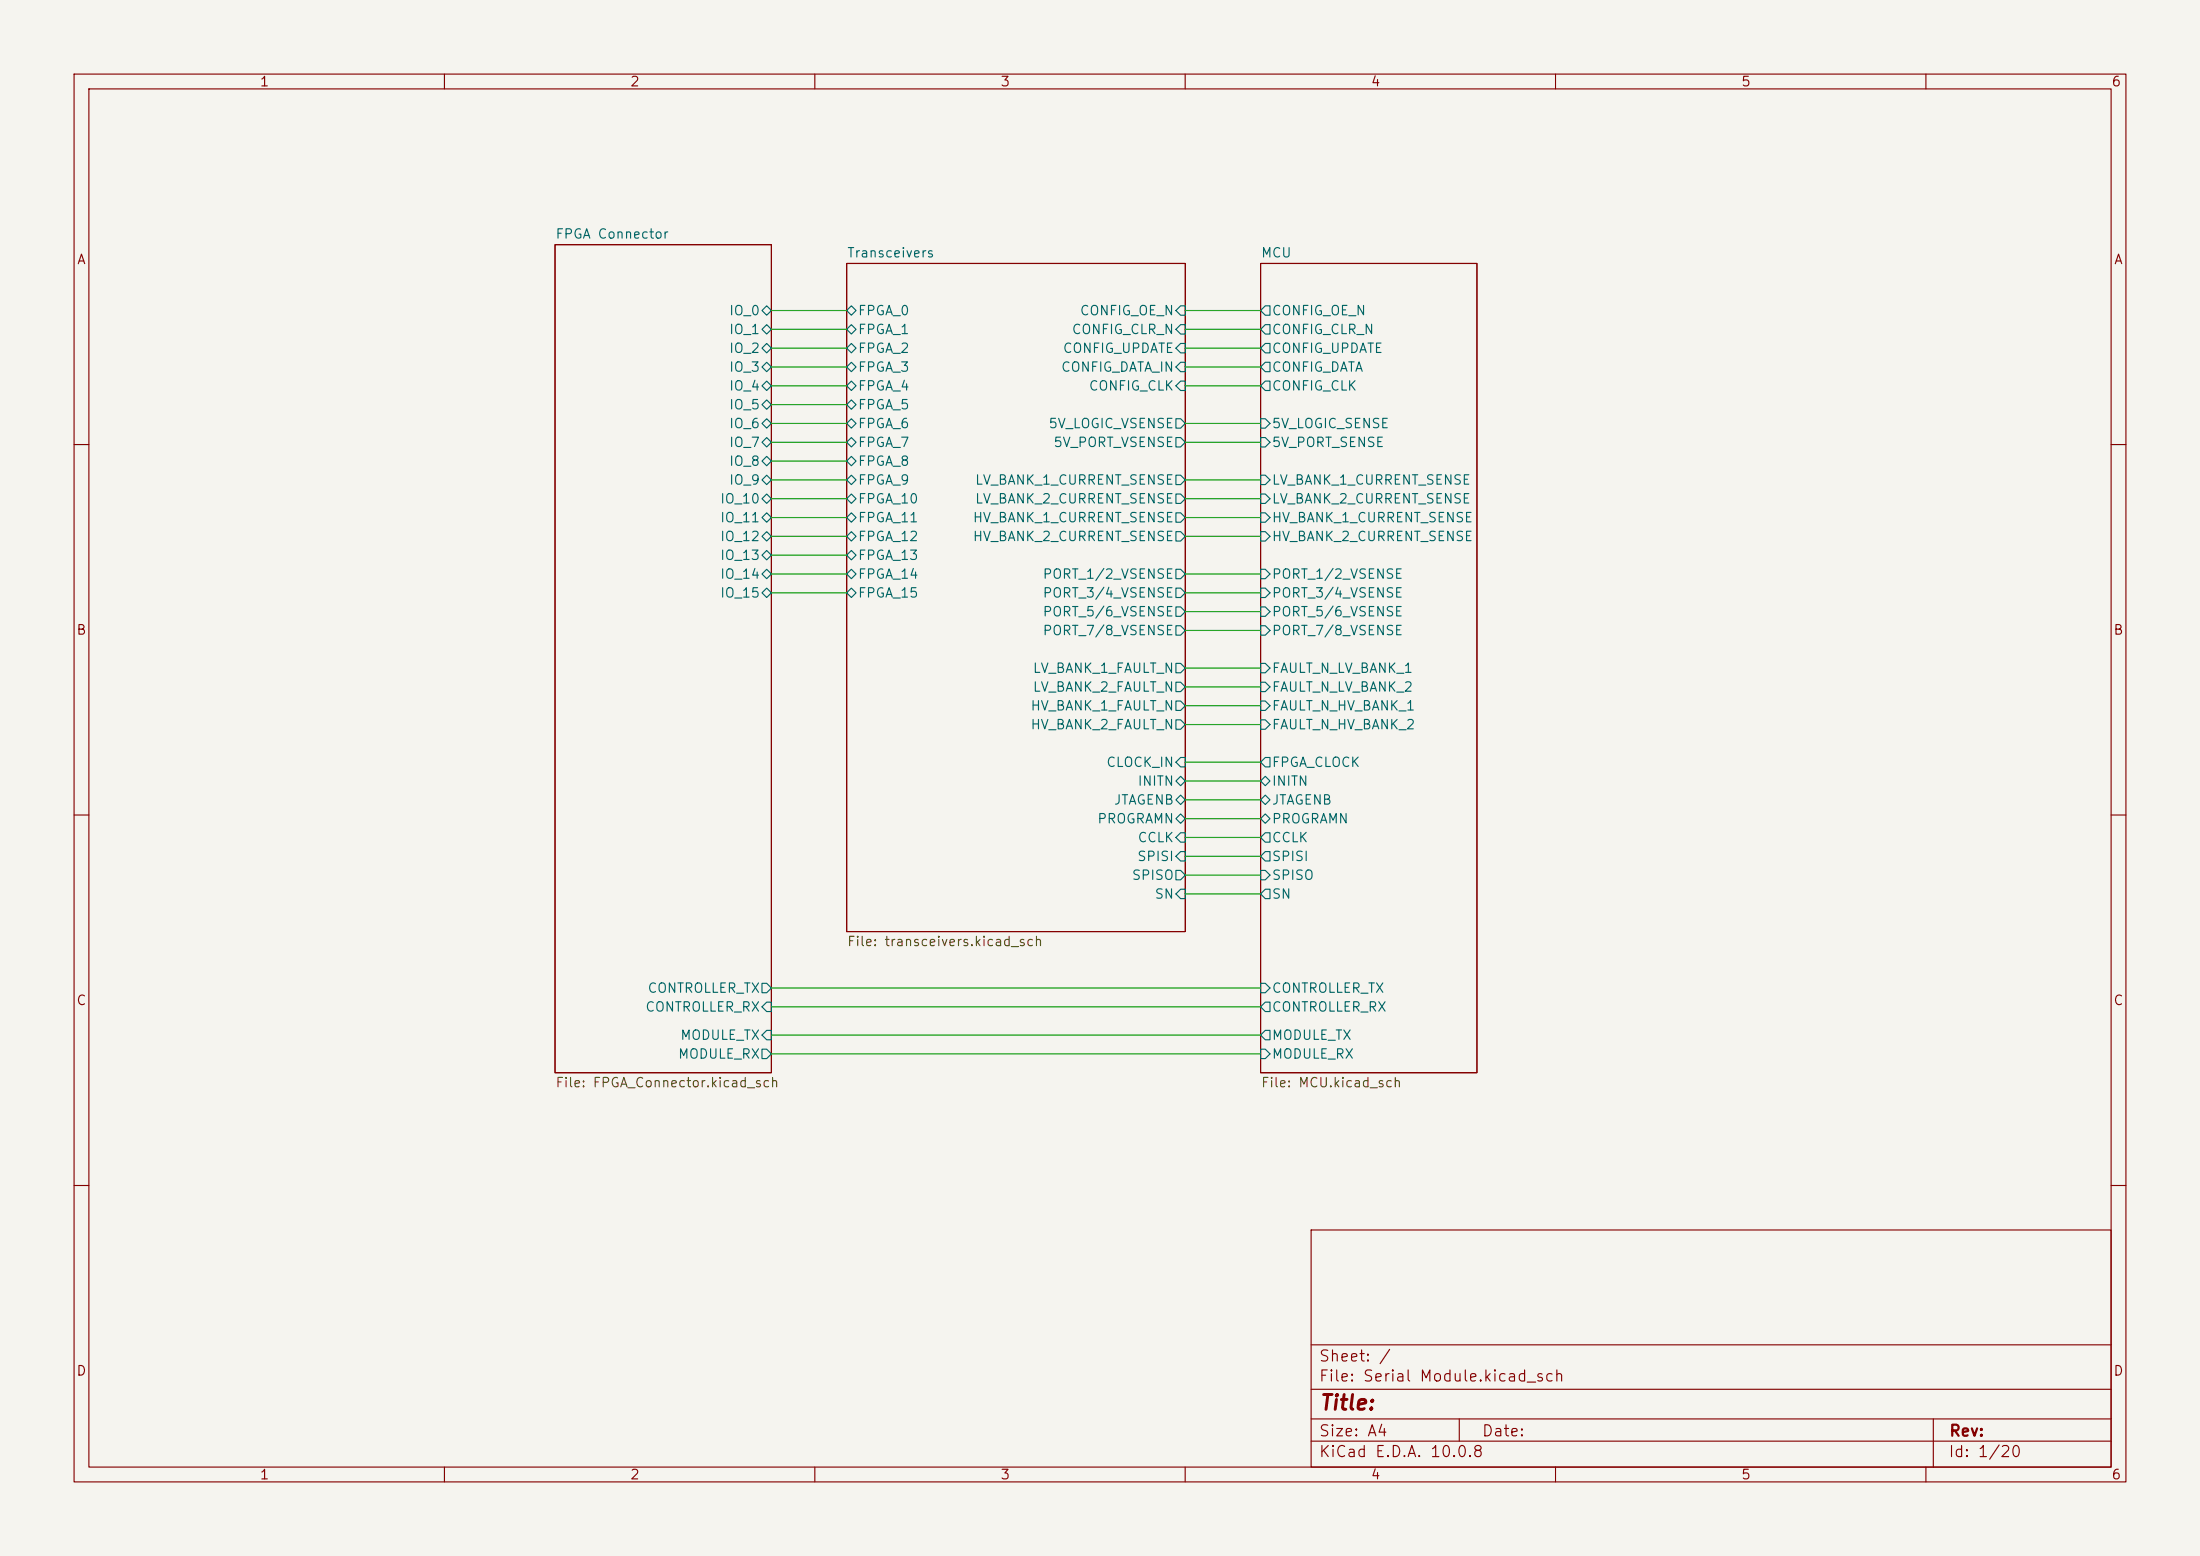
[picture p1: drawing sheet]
(kicad_sch
 (version 20260306)
 (generator "eeschema")
 (generator_version "10.0")
 (paper "A4")
 (lib_symbols)
 (wire
  (pts (xy 160.02 118.11) (xy 170.18 118.11))
  (stroke (width 0) (type default)))
 (wire
  (pts (xy 104.14 77.47) (xy 114.3 77.47))
  (stroke (width 0) (type default)))
 (wire
  (pts (xy 104.14 46.99) (xy 114.3 46.99))
  (stroke (width 0) (type default)))
 (wire
  (pts (xy 160.02 52.07) (xy 170.18 52.07))
  (stroke (width 0) (type default)))
 (wire
  (pts (xy 160.02 105.41) (xy 170.18 105.41))
  (stroke (width 0) (type default)))
 (wire
  (pts (xy 104.14 69.85) (xy 114.3 69.85))
  (stroke (width 0) (type default)))
 (wire
  (pts (xy 160.02 64.77) (xy 170.18 64.77))
  (stroke (width 0) (type default)))
 (wire
  (pts (xy 104.14 80.01) (xy 114.3 80.01))
  (stroke (width 0) (type default)))
 (wire
  (pts (xy 160.02 77.47) (xy 170.18 77.47))
  (stroke (width 0) (type default)))
 (wire
  (pts (xy 104.14 133.35) (xy 170.18 133.35))
  (stroke (width 0) (type default)))
 (wire
  (pts (xy 160.02 41.91) (xy 170.18 41.91))
  (stroke (width 0) (type default)))
 (wire
  (pts (xy 160.02 95.25) (xy 170.18 95.25))
  (stroke (width 0) (type default)))
 (wire
  (pts (xy 160.02 85.09) (xy 170.18 85.09))
  (stroke (width 0) (type default)))
 (wire
  (pts (xy 160.02 57.15) (xy 170.18 57.15))
  (stroke (width 0) (type default)))
 (wire
  (pts (xy 160.02 110.49) (xy 170.18 110.49))
  (stroke (width 0) (type default)))
 (wire
  (pts (xy 160.02 49.53) (xy 170.18 49.53))
  (stroke (width 0) (type default)))
 (wire
  (pts (xy 160.02 115.57) (xy 170.18 115.57))
  (stroke (width 0) (type default)))
 (wire
  (pts (xy 160.02 90.17) (xy 170.18 90.17))
  (stroke (width 0) (type default)))
 (wire
  (pts (xy 160.02 80.01) (xy 170.18 80.01))
  (stroke (width 0) (type default)))
 (wire
  (pts (xy 160.02 92.71) (xy 170.18 92.71))
  (stroke (width 0) (type default)))
 (wire
  (pts (xy 104.14 142.24) (xy 170.18 142.24))
  (stroke (width 0) (type default)))
 (wire
  (pts (xy 104.14 135.89) (xy 170.18 135.89))
  (stroke (width 0) (type default)))
 (wire
  (pts (xy 160.02 82.55) (xy 170.18 82.55))
  (stroke (width 0) (type default)))
 (wire
  (pts (xy 104.14 139.7) (xy 170.18 139.7))
  (stroke (width 0) (type default)))
 (wire
  (pts (xy 104.14 57.15) (xy 114.3 57.15))
  (stroke (width 0) (type default)))
 (wire
  (pts (xy 104.14 44.45) (xy 114.3 44.45))
  (stroke (width 0) (type default)))
 (wire
  (pts (xy 104.14 49.53) (xy 114.3 49.53))
  (stroke (width 0) (type default)))
 (wire
  (pts (xy 104.14 54.61) (xy 114.3 54.61))
  (stroke (width 0) (type default)))
 (wire
  (pts (xy 104.14 64.77) (xy 114.3 64.77))
  (stroke (width 0) (type default)))
 (wire
  (pts (xy 160.02 69.85) (xy 170.18 69.85))
  (stroke (width 0) (type default)))
 (wire
  (pts (xy 160.02 107.95) (xy 170.18 107.95))
  (stroke (width 0) (type default)))
 (wire
  (pts (xy 104.14 62.23) (xy 114.3 62.23))
  (stroke (width 0) (type default)))
 (wire
  (pts (xy 104.14 41.91) (xy 114.3 41.91))
  (stroke (width 0) (type default)))
 (wire
  (pts (xy 160.02 120.65) (xy 170.18 120.65))
  (stroke (width 0) (type default)))
 (wire
  (pts (xy 160.02 59.69) (xy 170.18 59.69))
  (stroke (width 0) (type default)))
 (wire
  (pts (xy 104.14 72.39) (xy 114.3 72.39))
  (stroke (width 0) (type default)))
 (wire
  (pts (xy 104.14 74.93) (xy 114.3 74.93))
  (stroke (width 0) (type default)))
 (wire
  (pts (xy 160.02 46.99) (xy 170.18 46.99))
  (stroke (width 0) (type default)))
 (wire
  (pts (xy 160.02 113.03) (xy 170.18 113.03))
  (stroke (width 0) (type default)))
 (wire
  (pts (xy 160.02 97.79) (xy 170.18 97.79))
  (stroke (width 0) (type default)))
 (wire
  (pts (xy 160.02 102.87) (xy 170.18 102.87))
  (stroke (width 0) (type default)))
 (wire
  (pts (xy 160.02 72.39) (xy 170.18 72.39))
  (stroke (width 0) (type default)))
 (wire
  (pts (xy 104.14 59.69) (xy 114.3 59.69))
  (stroke (width 0) (type default)))
 (wire
  (pts (xy 160.02 67.31) (xy 170.18 67.31))
  (stroke (width 0) (type default)))
 (wire
  (pts (xy 104.14 67.31) (xy 114.3 67.31))
  (stroke (width 0) (type default)))
 (wire
  (pts (xy 104.14 52.07) (xy 114.3 52.07))
  (stroke (width 0) (type default)))
 (wire
  (pts (xy 160.02 44.45) (xy 170.18 44.45))
  (stroke (width 0) (type default)))
 (sheet
  (at 114.3 35.56)
  (size 45.72 90.17)
  (exclude_from_sim no)
  (in_bom yes)
  (on_board yes)
  (dnp no)
  (fields_autoplaced yes)
  (stroke (width 0.1524) (type solid))
  (fill (color 0 0 0 0))
  (property "Sheetname" "Transceivers" (at 114.3 34.8484 0) (show_name no) (do_not_autoplace no) (effects (font (size 1.27 1.27)) (justify left bottom)))
  (property "Sheetfile" "transceivers.kicad_sch" (at 114.3 126.3146 0) (show_name no) (do_not_autoplace no) (effects (font (size 1.27 1.27)) (justify left top)))
  (pin "PORT_1{slash}2_VSENSE" output (at 160.02 77.47 0) (effects (font (size 1.27 1.27)) (justify right)))
  (pin "FPGA_1" bidirectional (at 114.3 44.45 180) (effects (font (size 1.27 1.27)) (justify left)))
  (pin "FPGA_8" bidirectional (at 114.3 62.23 180) (effects (font (size 1.27 1.27)) (justify left)))
  (pin "5V_LOGIC_VSENSE" output (at 160.02 57.15 0) (effects (font (size 1.27 1.27)) (justify right)))
  (pin "FPGA_3" bidirectional (at 114.3 49.53 180) (effects (font (size 1.27 1.27)) (justify left)))
  (pin "CONFIG_CLR_N" input (at 160.02 44.45 0) (effects (font (size 1.27 1.27)) (justify right)))
  (pin "CONFIG_OE_N" input (at 160.02 41.91 0) (effects (font (size 1.27 1.27)) (justify right)))
  (pin "FPGA_11" bidirectional (at 114.3 69.85 180) (effects (font (size 1.27 1.27)) (justify left)))
  (pin "CONFIG_UPDATE" input (at 160.02 46.99 0) (effects (font (size 1.27 1.27)) (justify right)))
  (pin "CONFIG_CLK" input (at 160.02 52.07 0) (effects (font (size 1.27 1.27)) (justify right)))
  (pin "CONFIG_DATA_IN" input (at 160.02 49.53 0) (effects (font (size 1.27 1.27)) (justify right)))
  (pin "FPGA_15" bidirectional (at 114.3 80.01 180) (effects (font (size 1.27 1.27)) (justify left)))
  (pin "FPGA_9" bidirectional (at 114.3 64.77 180) (effects (font (size 1.27 1.27)) (justify left)))
  (pin "FPGA_10" bidirectional (at 114.3 67.31 180) (effects (font (size 1.27 1.27)) (justify left)))
  (pin "FPGA_2" bidirectional (at 114.3 46.99 180) (effects (font (size 1.27 1.27)) (justify left)))
  (pin "FPGA_6" bidirectional (at 114.3 57.15 180) (effects (font (size 1.27 1.27)) (justify left)))
  (pin "FPGA_12" bidirectional (at 114.3 72.39 180) (effects (font (size 1.27 1.27)) (justify left)))
  (pin "PORT_5{slash}6_VSENSE" output (at 160.02 82.55 0) (effects (font (size 1.27 1.27)) (justify right)))
  (pin "5V_PORT_VSENSE" output (at 160.02 59.69 0) (effects (font (size 1.27 1.27)) (justify right)))
  (pin "PORT_7{slash}8_VSENSE" output (at 160.02 85.09 0) (effects (font (size 1.27 1.27)) (justify right)))
  (pin "PORT_3{slash}4_VSENSE" output (at 160.02 80.01 0) (effects (font (size 1.27 1.27)) (justify right)))
  (pin "FPGA_4" bidirectional (at 114.3 52.07 180) (effects (font (size 1.27 1.27)) (justify left)))
  (pin "FPGA_5" bidirectional (at 114.3 54.61 180) (effects (font (size 1.27 1.27)) (justify left)))
  (pin "FPGA_14" bidirectional (at 114.3 77.47 180) (effects (font (size 1.27 1.27)) (justify left)))
  (pin "FPGA_7" bidirectional (at 114.3 59.69 180) (effects (font (size 1.27 1.27)) (justify left)))
  (pin "FPGA_13" bidirectional (at 114.3 74.93 180) (effects (font (size 1.27 1.27)) (justify left)))
  (pin "LV_BANK_1_CURRENT_SENSE" output (at 160.02 64.77 0) (effects (font (size 1.27 1.27)) (justify right)))
  (pin "LV_BANK_2_CURRENT_SENSE" output (at 160.02 67.31 0) (effects (font (size 1.27 1.27)) (justify right)))
  (pin "HV_BANK_1_CURRENT_SENSE" output (at 160.02 69.85 0) (effects (font (size 1.27 1.27)) (justify right)))
  (pin "HV_BANK_2_CURRENT_SENSE" output (at 160.02 72.39 0) (effects (font (size 1.27 1.27)) (justify right)))
  (pin "HV_BANK_2_FAULT_N" output (at 160.02 97.79 0) (effects (font (size 1.27 1.27)) (justify right)))
  (pin "LV_BANK_2_FAULT_N" output (at 160.02 92.71 0) (effects (font (size 1.27 1.27)) (justify right)))
  (pin "LV_BANK_1_FAULT_N" output (at 160.02 90.17 0) (effects (font (size 1.27 1.27)) (justify right)))
  (pin "HV_BANK_1_FAULT_N" output (at 160.02 95.25 0) (effects (font (size 1.27 1.27)) (justify right)))
  (pin "FPGA_0" bidirectional (at 114.3 41.91 180) (effects (font (size 1.27 1.27)) (justify left)))
  (pin "SPISI" input (at 160.02 115.57 0) (effects (font (size 1.27 1.27)) (justify right)))
  (pin "INITN" bidirectional (at 160.02 105.41 0) (effects (font (size 1.27 1.27)) (justify right)))
  (pin "JTAGENB" bidirectional (at 160.02 107.95 0) (effects (font (size 1.27 1.27)) (justify right)))
  (pin "CCLK" input (at 160.02 113.03 0) (effects (font (size 1.27 1.27)) (justify right)))
  (pin "SPISO" output (at 160.02 118.11 0) (effects (font (size 1.27 1.27)) (justify right)))
  (pin "PROGRAMN" bidirectional (at 160.02 110.49 0) (effects (font (size 1.27 1.27)) (justify right)))
  (pin "SN" input (at 160.02 120.65 0) (effects (font (size 1.27 1.27)) (justify right)))
  (pin "CLOCK_IN" input (at 160.02 102.87 0) (effects (font (size 1.27 1.27)) (justify right))))
 (sheet
  (at 170.18 35.56)
  (size 29.21 109.22)
  (exclude_from_sim no)
  (in_bom yes)
  (on_board yes)
  (dnp no)
  (fields_autoplaced yes)
  (stroke (width 0.1524) (type solid))
  (fill (color 0 0 0 0))
  (property "Sheetname" "MCU" (at 170.18 34.8484 0) (show_name no) (do_not_autoplace no) (effects (font (size 1.27 1.27)) (justify left bottom)))
  (property "Sheetfile" "MCU.kicad_sch" (at 170.18 145.3646 0) (show_name no) (do_not_autoplace no) (effects (font (size 1.27 1.27)) (justify left top)))
  (pin "MODULE_TX" output (at 170.18 139.7 180) (effects (font (size 1.27 1.27)) (justify left)))
  (pin "MODULE_RX" input (at 170.18 142.24 180) (effects (font (size 1.27 1.27)) (justify left)))
  (pin "CONTROLLER_RX" output (at 170.18 135.89 180) (effects (font (size 1.27 1.27)) (justify left)))
  (pin "CONTROLLER_TX" input (at 170.18 133.35 180) (effects (font (size 1.27 1.27)) (justify left)))
  (pin "CONFIG_CLR_N" output (at 170.18 44.45 180) (effects (font (size 1.27 1.27)) (justify left)))
  (pin "CONFIG_UPDATE" output (at 170.18 46.99 180) (effects (font (size 1.27 1.27)) (justify left)))
  (pin "CONFIG_DATA" output (at 170.18 49.53 180) (effects (font (size 1.27 1.27)) (justify left)))
  (pin "PORT_7{slash}8_VSENSE" input (at 170.18 85.09 180) (effects (font (size 1.27 1.27)) (justify left)))
  (pin "PORT_5{slash}6_VSENSE" input (at 170.18 82.55 180) (effects (font (size 1.27 1.27)) (justify left)))
  (pin "PORT_1{slash}2_VSENSE" input (at 170.18 77.47 180) (effects (font (size 1.27 1.27)) (justify left)))
  (pin "LV_BANK_1_CURRENT_SENSE" input (at 170.18 64.77 180) (effects (font (size 1.27 1.27)) (justify left)))
  (pin "CONFIG_CLK" output (at 170.18 52.07 180) (effects (font (size 1.27 1.27)) (justify left)))
  (pin "HV_BANK_2_CURRENT_SENSE" input (at 170.18 72.39 180) (effects (font (size 1.27 1.27)) (justify left)))
  (pin "5V_LOGIC_SENSE" input (at 170.18 57.15 180) (effects (font (size 1.27 1.27)) (justify left)))
  (pin "5V_PORT_SENSE" input (at 170.18 59.69 180) (effects (font (size 1.27 1.27)) (justify left)))
  (pin "HV_BANK_1_CURRENT_SENSE" input (at 170.18 69.85 180) (effects (font (size 1.27 1.27)) (justify left)))
  (pin "PORT_3{slash}4_VSENSE" input (at 170.18 80.01 180) (effects (font (size 1.27 1.27)) (justify left)))
  (pin "LV_BANK_2_CURRENT_SENSE" input (at 170.18 67.31 180) (effects (font (size 1.27 1.27)) (justify left)))
  (pin "FAULT_N_LV_BANK_2" input (at 170.18 92.71 180) (effects (font (size 1.27 1.27)) (justify left)))
  (pin "FAULT_N_LV_BANK_1" input (at 170.18 90.17 180) (effects (font (size 1.27 1.27)) (justify left)))
  (pin "FAULT_N_HV_BANK_1" input (at 170.18 95.25 180) (effects (font (size 1.27 1.27)) (justify left)))
  (pin "FAULT_N_HV_BANK_2" input (at 170.18 97.79 180) (effects (font (size 1.27 1.27)) (justify left)))
  (pin "CONFIG_OE_N" output (at 170.18 41.91 180) (effects (font (size 1.27 1.27)) (justify left)))
  (pin "CCLK" output (at 170.18 113.03 180) (effects (font (size 1.27 1.27)) (justify left)))
  (pin "FPGA_CLOCK" output (at 170.18 102.87 180) (effects (font (size 1.27 1.27)) (justify left)))
  (pin "JTAGENB" bidirectional (at 170.18 107.95 180) (effects (font (size 1.27 1.27)) (justify left)))
  (pin "INITN" bidirectional (at 170.18 105.41 180) (effects (font (size 1.27 1.27)) (justify left)))
  (pin "PROGRAMN" bidirectional (at 170.18 110.49 180) (effects (font (size 1.27 1.27)) (justify left)))
  (pin "SN" output (at 170.18 120.65 180) (effects (font (size 1.27 1.27)) (justify left)))
  (pin "SPISI" output (at 170.18 115.57 180) (effects (font (size 1.27 1.27)) (justify left)))
  (pin "SPISO" input (at 170.18 118.11 180) (effects (font (size 1.27 1.27)) (justify left))))
 (sheet
  (at 74.93 33.02)
  (size 29.21 111.76)
  (exclude_from_sim no)
  (in_bom yes)
  (on_board yes)
  (dnp no)
  (fields_autoplaced yes)
  (stroke (width 0.1524) (type solid))
  (fill (color 0 0 0 0))
  (property "Sheetname" "FPGA Connector" (at 74.93 32.3084 0) (show_name no) (do_not_autoplace no) (effects (font (size 1.27 1.27)) (justify left bottom)))
  (property "Sheetfile" "FPGA_Connector.kicad_sch" (at 74.93 145.3646 0) (show_name no) (do_not_autoplace no) (effects (font (size 1.27 1.27)) (justify left top)))
  (pin "MODULE_RX" output (at 104.14 142.24 0) (effects (font (size 1.27 1.27)) (justify right)))
  (pin "MODULE_TX" input (at 104.14 139.7 0) (effects (font (size 1.27 1.27)) (justify right)))
  (pin "IO_2" tri_state (at 104.14 46.99 0) (effects (font (size 1.27 1.27)) (justify right)))
  (pin "IO_1" tri_state (at 104.14 44.45 0) (effects (font (size 1.27 1.27)) (justify right)))
  (pin "IO_3" tri_state (at 104.14 49.53 0) (effects (font (size 1.27 1.27)) (justify right)))
  (pin "IO_0" tri_state (at 104.14 41.91 0) (effects (font (size 1.27 1.27)) (justify right)))
  (pin "IO_4" tri_state (at 104.14 52.07 0) (effects (font (size 1.27 1.27)) (justify right)))
  (pin "IO_5" tri_state (at 104.14 54.61 0) (effects (font (size 1.27 1.27)) (justify right)))
  (pin "IO_8" tri_state (at 104.14 62.23 0) (effects (font (size 1.27 1.27)) (justify right)))
  (pin "IO_7" tri_state (at 104.14 59.69 0) (effects (font (size 1.27 1.27)) (justify right)))
  (pin "IO_6" tri_state (at 104.14 57.15 0) (effects (font (size 1.27 1.27)) (justify right)))
  (pin "IO_9" tri_state (at 104.14 64.77 0) (effects (font (size 1.27 1.27)) (justify right)))
  (pin "IO_12" tri_state (at 104.14 72.39 0) (effects (font (size 1.27 1.27)) (justify right)))
  (pin "IO_14" tri_state (at 104.14 77.47 0) (effects (font (size 1.27 1.27)) (justify right)))
  (pin "IO_10" tri_state (at 104.14 67.31 0) (effects (font (size 1.27 1.27)) (justify right)))
  (pin "IO_13" tri_state (at 104.14 74.93 0) (effects (font (size 1.27 1.27)) (justify right)))
  (pin "IO_11" tri_state (at 104.14 69.85 0) (effects (font (size 1.27 1.27)) (justify right)))
  (pin "IO_15" tri_state (at 104.14 80.01 0) (effects (font (size 1.27 1.27)) (justify right)))
  (pin "CONTROLLER_TX" output (at 104.14 133.35 0) (effects (font (size 1.27 1.27)) (justify right)))
  (pin "CONTROLLER_RX" input (at 104.14 135.89 0) (effects (font (size 1.27 1.27)) (justify right))))
 (sheet_instances
  (path ""
   (page "1")))
 (embedded_fonts no))
